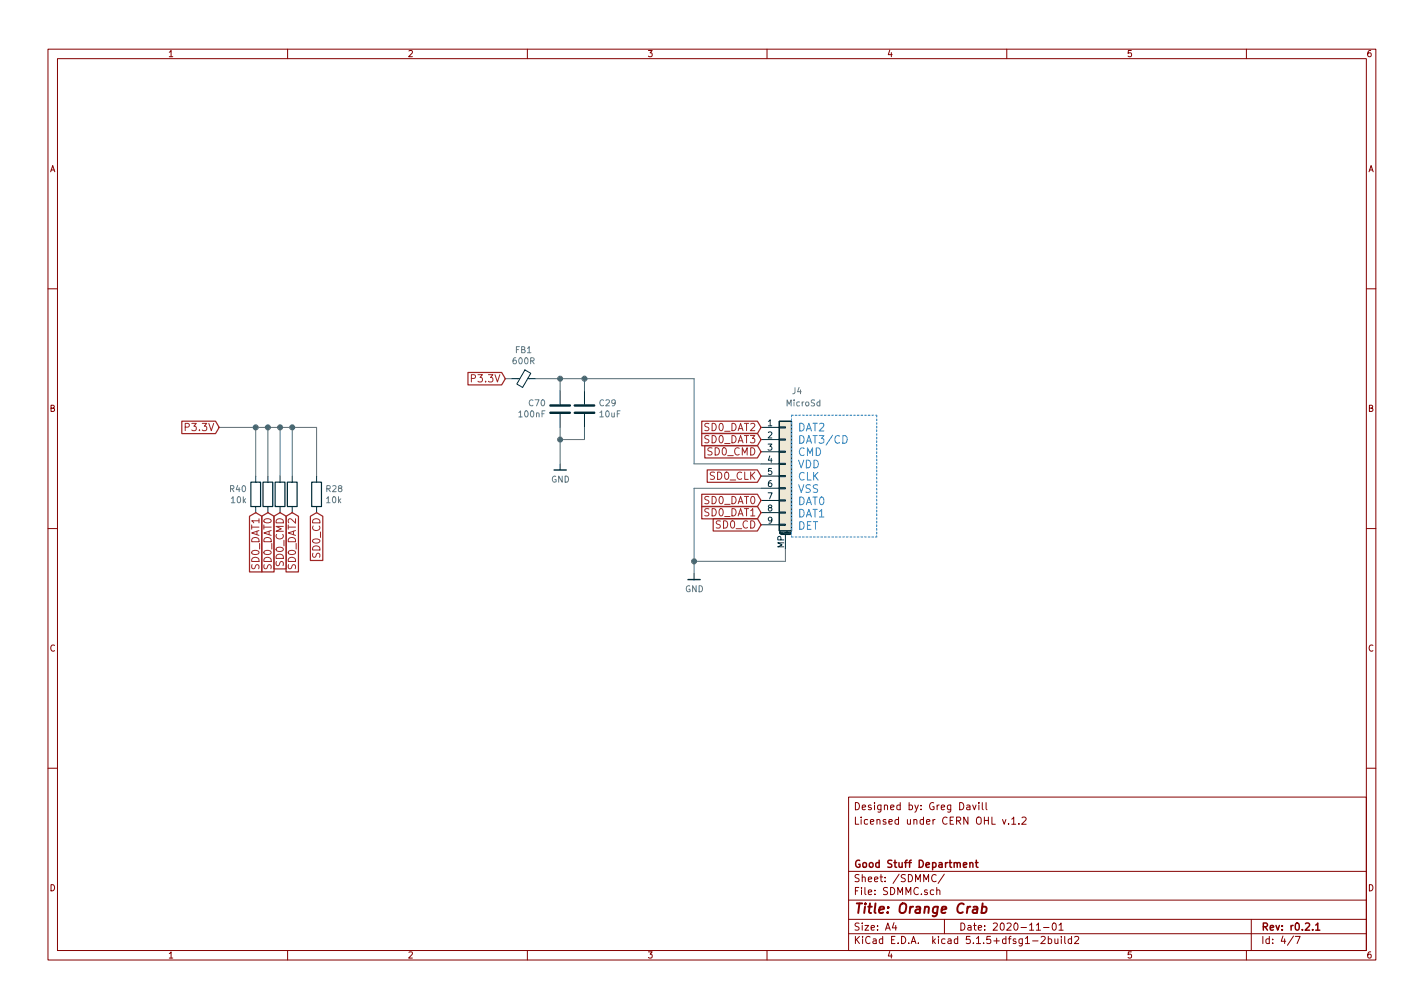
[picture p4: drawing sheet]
<svg xmlns="http://www.w3.org/2000/svg" width="297mm" height="210mm" viewBox="0 0 297 210" stroke-linecap="round" stroke-linejoin="round" font-family="sans-serif">
<g fill="none" stroke="#840000" stroke-width=".21">
<path d="M10 10.3h277v189.9h-277zM12 12.2h273v186.1h-273zM60 10.3v1.9M110 10.3v1.9M160 10.3v1.9M210 10.3v1.9M260 10.3v1.9M10 60.2h2M285 60.2h2M10 110.3h2M285 110.3h2M10 160.2h2"/>
<path d="M177 166.3h108v32h-108zM201.7 168h.6v.9M202.3 168.3h-.5l-.2 .2 .2 .4 .5-.1M202.9 167.9l.4 1 .3-1M204.2 167.4v.2M204.2 167.9v1M204.9 167.4v1.3l.2 .2M205.7 167.4v1.3l.2 .2M209.1 170.9l.4 1 .3-1M210.4 171.8v.1M211 170.9l.5-.5v1.5M211 171.9h.9"/>
<path d="M212.5 171.8v.1M213.2 170.6l.5-.2 .3 .5-.9 1h.9M285 160.2h2M60 198.3v1.9M110 198.3v1.9M160 198.3v1.9M177 194.8h108M177 191.8h108M177 187.8h108M177 181.8h108M186.5 192.5l-.4 1h1M186.8 193v1"/>
<path d="M195.3 182.6a.71 .71 0 0 0-1 .5 .71 .71 0 0 0 .7 .8l.3-.1M195.4 185.7l.2-.1 .4 .1 .1 .9M195.4 185.1v1.5M197 182.3l-1.3 2M197 191.8v3M210 198.3v1.9M215.4 196.3h1.1M216.2 193l.4-.5v1.5M216.2 194h.8M217.2 195.5l.6-.2 .2 .5-.9 1h.9M217.7 193.5h1.1M218.7 195.9l.4-.1 .3 .3-.1 .6h-.6"/>
<path d="M218.7 195.3v1.5M219.6 192.7l.4-.2a.86 .86 0 0 1-.2 1.5l-.2-.1-.1-.4zM220 195.8l.1 .9 .3 .1 .3-.1M220.7 195.8v1M220.9 193l.4-.5v1.5M220.9 194h.9M221.4 195.3v.2M221.4 195.8v1M222.1 195.3v1.3l.2 .2M223.5 195.9l-.4-.1-.3 .3 .1 .6 .2 .1 .4-.1M223.5 195.3v1.5M224.2 195.5l.5-.2 .3 .5-.9 1h.9"/>
<path d="M260 198.3v1.9M261 191.8v6.5M269.8 195.2l-1.2 2M270.2 195.3h1l-.6 1.5"/>
</g>
<path d="M202.3 179.9v1M203.5 179.9h.5M203.7 179.4v1.3l.3 .2M201 180.4l.7-.1-.1-.3-.4-.1-.2 .2v.7h.6M202.3 180.1l.2-.2 .4 .1v.9M274.4 193l.5-.5v1.5M274.4 194h.9" fill="none" stroke="#840000" stroke-width=".3"/>
<path d="M203.1 189.2h.7v1.2M203.9 189.6l-.7 .1a.41 .41 0 0 0-.3 .3 .41 .41 0 0 0 .2 .4l.7-.1M204.9 189.2h.8l.1 .3-.1 .6a.66 .66 0 0 1-1 .2M205 188.4l-.3 2" fill="none" stroke="#840000" stroke-width=".41"/>
<path d="M162.6 87.9h2.5v22.8h-2.5zM52.3 100.6h2.1v5.1h-2.1zM54.9 100.6h2v5.1h-2zM57.4 100.6h2v5.1h-2zM59.9 100.6h2.1v5.1h-2.1zM65 100.6h2.1v5.1h-2.1z" fill="none" stroke="#002b36" stroke-width=".25"/>
<g fill="none" stroke="#002b36" stroke-width=".21">
<path d="M106.7 79h1.7M109.5 77.2l1.2 .7-1.7 2.9-1.2-.7zM110.1 79h1.7M53.3 99.3v1.3M55.9 99.3v1.3M58.4 99.3v1.3M61 99.3v1.3M66 99.3v1.3M116.8 81.5v2.8M116.8 86.4v2.7M116.8 96.8v1.2M121.9 81.5v2.8"/>
<path d="M121.9 86.4v2.7M158.7 89.1h3.9M158.7 91.7h3.9M158.7 94.2h3.9M158.7 96.8h3.9M158.7 99.3h3.9M162.6 96.6h1.2v.3h-1.2zM162.6 94.1h1.2v.3h-1.2zM162.6 91.6h1.2v.2h-1.2zM162.6 89h1.2v.3h-1.2zM162.6 99.2h1.2v.2h-1.2zM53.3 105.7v1.2"/>
<path d="M55.9 105.7v1.2M58.4 105.7v1.2M61 105.7v1.2M66 105.7v1.2M144.8 119.6v1.3M158.7 101.8h3.9M158.7 104.4h3.9M158.7 106.9h3.9M158.7 109.5h3.9M162.6 104.3h1.2v.2h-1.2zM162.6 106.8h1.2v.3h-1.2zM162.6 109.3h1.2v.3h-1.2z"/>
<path d="M162.6 101.7h1.2v.3h-1.2zM162.8 111.5h2M163.8 111.5v3M165 111.3l-.2-.1 .1-.1 .1 .3h-.2"/>
</g>
<path d="M114.8 84.6h4.1M114.8 86.1h4.1M119.9 84.6h4.1M119.9 86.1h4.1" fill="none" stroke="#002b36" stroke-width=".51"/>
<path d="M115.6 98h2.5M143.5 120.9h2.5" fill="none" stroke="#002b36" stroke-width=".3"/>
<path d="M162.6 87.9h2.5v22.8h-2.5z" fill="#eee8d5" stroke="#eee8d5" stroke-width=".21"/>
<path d="M165.1 86.6v25.4M165.1 86.6h17.8M182.9 86.6v25.4M165.1 112h17.8" fill="none" stroke="#268bd2" stroke-width=".21" stroke-dasharray=".4 .4"/>
<g fill="none" stroke="#586e75" stroke-width=".21">
<path d="M105.4 79h1.3M111.8 79h33v17.8h13.9M116.8 79v2.5M121.9 79v2.5M45.7 89.1h20.3v10.2M53.3 89.1v10.2M55.9 89.1v10.2M58.4 89.1v10.2M61 89.1v10.2M116.8 89.1v7.7M121.9 89.1v2.6h-5.1M158.7 101.8h-13.9v17.8"/>
<path d="M163.8 114.5v2.6h-19"/>
</g>
<g fill="none" stroke="#9f2523" stroke-width=".25">
<path d="M97.6 77.7h7l.8 1.3-.8 1.3h-7zM37.9 87.9h7.1l.7 1.2-.7 1.3h-7.1zM146.4 90.4h11.6l.7 1.3-.7 1.3h-11.6zM146.4 87.9h11.6l.7 1.2-.7 1.3h-11.6zM147 92.9h11l.7 1.3-.7 1.3h-11zM147.5 98h10.5l.7 1.3-.7 1.3h-10.5zM52 107.7l1.3-.8 1.3 .8v11.6h-2.6zM54.6 107.7l1.3-.8 1.3 .8v11.6h-2.6zM57.1 107.7l1.3-.8 1.3 .8v11h-2.6zM59.7 107.7l1.3-.8 1.3 .8v11.6h-2.6zM64.7 107.7l1.3-.8 1.3 .8v9.2h-2.6zM146.4 105.6h11.6l.7 1.3-.7 1.3h-11.6z"/>
<path d="M146.4 103.1h11.6l.7 1.3-.7 1.3h-11.6zM148.8 108.2h9.2l.7 1.3-.7 1.3h-9.2z"/>
</g>
<path d="M175.8 90.9a.81 .81 0 0 1 .9 .8 .81 .81 0 0 1-.9 .8z" fill="none" stroke="#268bd2" stroke-width=".21"/>
<g fill="#586e75" stroke="#586e75" stroke-width=".25">
<circle cx="58.4" cy="89.1" r=".51"/>
<circle cx="55.9" cy="89.1" r=".51"/>
<circle cx="53.3" cy="89.1" r=".51"/>
<circle cx="144.8" cy="117.1" r=".51"/>
<circle cx="61" cy="89.1" r=".51"/>
<circle cx="116.8" cy="91.7" r=".51"/>
<circle cx="121.9" cy="79" r=".51"/>
<circle cx="116.8" cy="79" r=".51"/>
</g>
<text font-size="2.8" fill="#840000" x="178" y="190.5">Title: Orange Crab</text>
<g font-size="2.2" fill="#268bd2">
<text x="166.4" y="90">DAT2</text>
<text x="166.4" y="92.5">DAT3/CD</text>
<text x="166.4" y="95.1">CMD</text>
<text x="166.4" y="97.7">VDD</text>
<text x="166.4" y="100.2">CLK</text>
<text x="166.4" y="102.8">VSS</text>
<text x="166.4" y="105.4">DAT0</text>
<text x="166.4" y="107.9">DAT1</text>
<text x="166.4" y="110.5">DET</text>
</g>
<g font-size="2.1" fill="#9f2523">
<text x="98.7" y="79.8">P3.3V</text>
<text x="39" y="89.9">P3.3V</text>
<text x="147" y="89.9">SD0_DAT2</text>
<text x="147" y="92.5">SD0_DAT3</text>
<text x="147.7" y="95">SD0_CMD</text>
<text x="148.2" y="100.1">SD0_CLK</text>
<text x="147" y="107.7">SD0_DAT1</text>
<text x="147" y="105.2">SD0_DAT0</text>
<text x="149.5" y="110.2">SD0_CD</text>
<text x="54.1" y="118.7" transform="rotate(-90 54.1 118.7)">SD0_DAT1</text>
<text x="56.6" y="118.7" transform="rotate(-90 56.6 118.7)">SD0_DAT0</text>
<text x="59.2" y="118" transform="rotate(-90 59.2 118)">SD0_CMD</text>
<text x="61.7" y="118.7" transform="rotate(-90 61.7 118.7)">SD0_DAT2</text>
<text x="66.8" y="116.2" transform="rotate(-90 66.8 116.2)">SD0_CD</text>
</g>
<g font-size="2.1" fill="#840000">
<text x="178" y="172">Licensed under CERN OHL v.1.2</text>
<text x="178" y="169">Designed by: Greg Davill</text>
<text x="178" y="184">Sheet: /SDMMC/</text>
<text x="178" y="181">Good Stuff Department</text>
<text x="178" y="186.7">File: SDMMC.sch</text>
<text x="178" y="196.9">KiCad E.D.A. kicad 5.1.5+dfsg1-2build2</text>
<text x="178" y="194.1">Size: A4</text>
<text x="200" y="194.1">Date: 2020-11-01</text>
<text x="263" y="194.1">Rev: r0.2.1</text>
<text x="263" y="196.9">Id: 4/7</text>
</g>
<g font-size="1.8" fill="#840000">
<text x="35" y="11.9">1</text>
<text x="85" y="11.9">2</text>
<text x="135" y="11.9">3</text>
<text x="185" y="11.9">4</text>
<text x="235" y="11.9">5</text>
<text x="285" y="11.9">6</text>
<text x="10.4" y="35.9">A</text>
<text x="285.4" y="35.9">A</text>
<text x="10.4" y="85.9">B</text>
<text x="285.4" y="85.9">B</text>
<text x="10.4" y="135.9">C</text>
<text x="285.4" y="135.9">C</text>
<text x="10.4" y="185.9">D</text>
<text x="285.4" y="185.9">D</text>
<text x="35" y="199.9">1</text>
<text x="85" y="199.9">2</text>
<text x="135" y="199.9">3</text>
<text x="185" y="199.9">4</text>
<text x="235" y="199.9">5</text>
<text x="285" y="199.9">6</text>
</g>
<g font-size="1.8" fill="#657b83">
<text x="107.1" y="76">600R</text>
<text x="107.5" y="73.7">FB1</text>
<text x="165.3" y="82.2">J4</text>
<text x="108.4" y="87">100nF</text>
<text x="110.4" y="84.7">C70</text>
<text x="125.1" y="84.7">C29</text>
<text x="125.2" y="87">10uF</text>
<text x="164.1" y="84.8">MicroSd</text>
<text x="115" y="100.7">GND</text>
<text x="48" y="102.6">R40</text>
<text x="48.3" y="104.9">10k</text>
<text x="68.1" y="102.6">R28</text>
<text x="68.1" y="104.9">10k</text>
<text x="142.9" y="123.5">GND</text>
</g>
<g font-size="1.8" fill="#073642">
<text x="160.2" y="88.9">1</text>
<text x="160.2" y="91.4">2</text>
<text x="160.2" y="94">3</text>
<text x="160.2" y="96.5">4</text>
<text x="160.2" y="99.1">5</text>
<text x="160.2" y="101.6">6</text>
<text x="160.2" y="104.1">7</text>
<text x="160.2" y="106.7">8</text>
<text x="160.2" y="109.2">9</text>
<text x="163.6" y="114.3" transform="rotate(-90 163.6 114.3)">MP</text>
</g>
<text font-size=".5" fill="#002b36" x="162.6" y="111.3">Mounting</text>
</svg>
